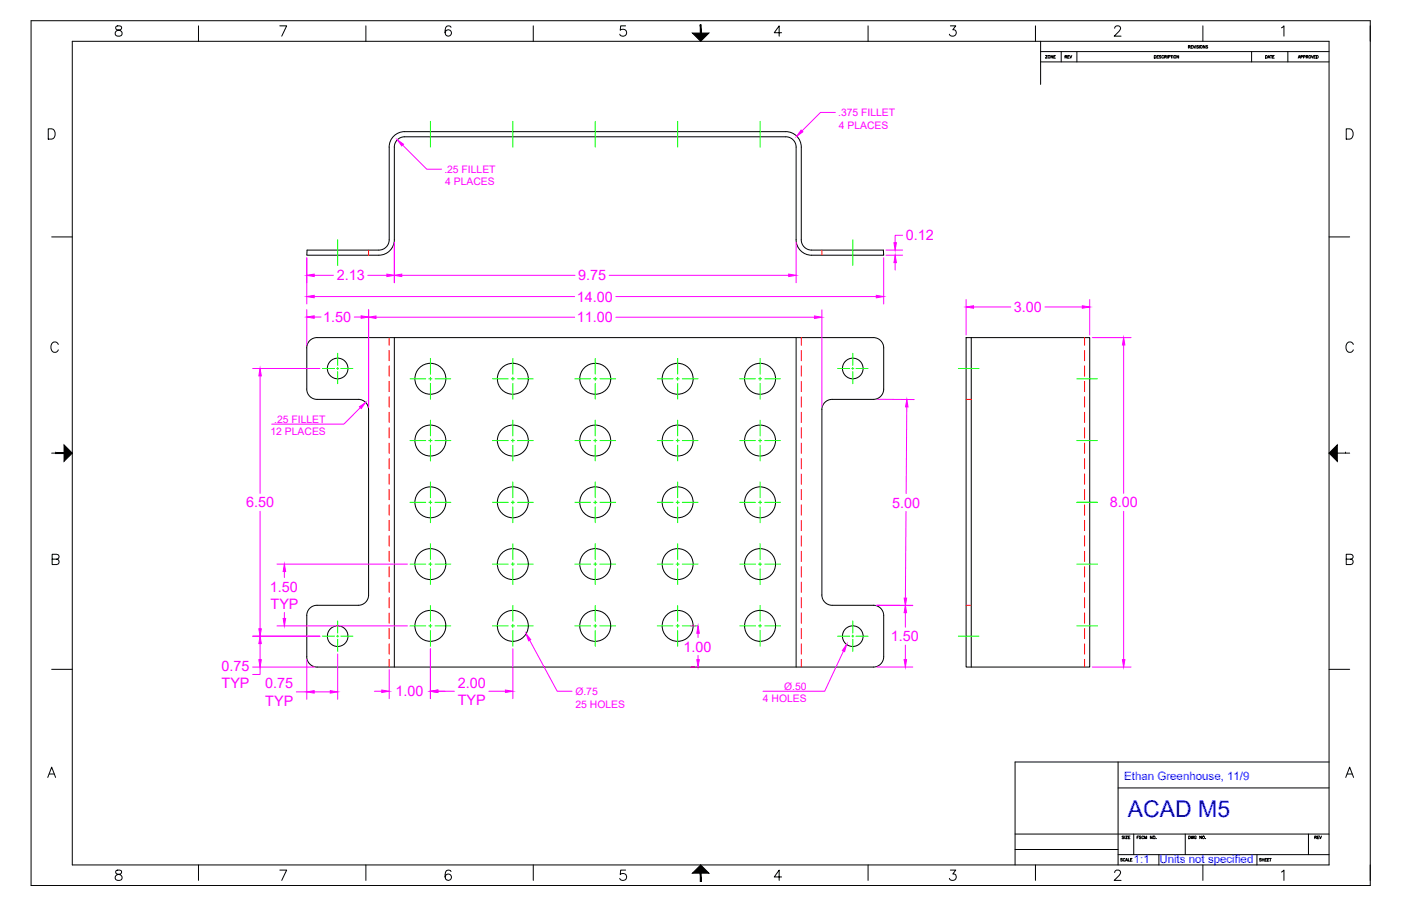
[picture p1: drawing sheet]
<svg xmlns="http://www.w3.org/2000/svg" width="864mm" height="559mm" viewBox="0 0 864 559" stroke-linecap="round" stroke-linejoin="round" font-family="sans-serif">
<!-- layer: 0 -->
<g fill="none" stroke="#000" stroke-width=".62">
<path d="M240 91a10 10 0 0 1 9-10h235a9 9 0 0 1 10 10v57M240 91v57M240 148a6 6 0 0 1-6 6h-45v3h45a10 10 0 0 0 9-9v-57a6 6 0 0 1 6-7h235a6 6 0 0 1 7 7v57a9 9 0 0 0 9 9h45v-3h-45a6 6 0 0 1-6-6M189 215a6 6 0 0 1 6-7h343a6 6 0 0 1 7 7v25a6 6 0 0 1-7 6h-25a6 6 0 0 0-6 7v114a6 6 0 0 0 6 6h25a6 6 0 0 1 7 7v25a6 6 0 0 1-7 6h-343a6 6 0 0 1-6-6M189 215v25M243 208v203M491 208v203M596 208h76v203h-76zM599 208v203M189 240a6 6 0 0 0 6 6h26a6 6 0 0 1 6 7v114a6 6 0 0 1-6 6h-26a6 6 0 0 0-6 7M189 380v25"/>
<circle cx="208" cy="227" r="6"/>
<circle cx="265" cy="234" r="10"/>
<circle cx="316" cy="234" r="10"/>
<circle cx="367" cy="234" r="10"/>
<circle cx="418" cy="234" r="10"/>
<circle cx="469" cy="234" r="10"/>
<circle cx="526" cy="227" r="6"/>
<circle cx="265" cy="272" r="10"/>
<circle cx="316" cy="272" r="10"/>
<circle cx="367" cy="272" r="10"/>
<circle cx="418" cy="272" r="10"/>
<circle cx="469" cy="272" r="10"/>
<circle cx="265" cy="310" r="10"/>
<circle cx="316" cy="310" r="10"/>
<circle cx="367" cy="310" r="10"/>
<circle cx="418" cy="310" r="10"/>
<circle cx="469" cy="310" r="10"/>
<circle cx="265" cy="348" r="10"/>
<circle cx="316" cy="348" r="10"/>
<circle cx="367" cy="348" r="10"/>
<circle cx="418" cy="348" r="10"/>
<circle cx="469" cy="348" r="10"/>
<circle cx="208" cy="392" r="6"/>
<circle cx="265" cy="386" r="10"/>
<circle cx="316" cy="386" r="10"/>
<circle cx="367" cy="386" r="10"/>
<circle cx="418" cy="386" r="10"/>
<circle cx="469" cy="386" r="10"/>
<circle cx="526" cy="392" r="6"/>
</g>
<!-- layer: Center -->
<g fill="none" stroke="#0f0" stroke-width=".62">
<path d="M265 75v16M316 75v16M367 75v16M418 75v16M469 75v16M208 148v16M526 148v16M208 218v7M526 218v7M199 227h7M208 227h1M208 227v1"/>
<path d="M208 229v8M210 227h8M253 234h9M264 234h2M265 221v10M265 233v2M265 236v10M268 234h10M304 234h9M315 234h2M316 221v10M316 233v2"/>
<path d="M316 236v10M319 234h10M354 234h10M366 234h2M367 221v10M367 233v2M367 236v10M370 234h9M405 234h10M417 234h2M418 221v10M418 233v2"/>
<path d="M418 236v10M421 234h9M456 234h10M468 234h1M469 221v10M469 233v2M469 236v10M471 234h10M516 227h8M525 227h1M526 227v1M526 229v8"/>
<path d="M528 227h7M591 227h12M664 234h12M265 259v10M316 259v10M367 259v10M418 259v10M469 259v10M253 272h9M264 272h2M265 271v2M265 275v9"/>
<path d="M268 272h10M304 272h9M315 272h2M316 271v2M316 275v9M319 272h10M354 272h10M366 272h2M367 271v2M367 275v9M370 272h9M405 272h10"/>
<path d="M417 272h2M418 271v2M418 275v9M421 272h9M456 272h10M468 272h1M469 271v2M469 275v9M471 272h10M664 272h12M265 297v10M316 297v10"/>
<path d="M367 297v10M418 297v10M469 297v10M253 310h9M264 310h2M265 309v2M265 313v9M268 310h10M304 310h9M315 310h2M316 309v2M316 313v9"/>
<path d="M319 310h10M354 310h10M366 310h2M367 309v2M367 313v9M370 310h9M405 310h10M417 310h2M418 309v2M418 313v9M421 310h9M456 310h10"/>
<path d="M468 310h1M469 309v2M469 313v9M471 310h10M664 310h12M265 335v10M316 335v10M367 335v10M418 335v10M469 335v10M253 348h9M264 348h2"/>
<path d="M265 347v2M265 351v10M268 348h10M304 348h9M315 348h2M316 347v2M316 351v10M319 348h10M354 348h10M366 348h2M367 347v2M367 351v10"/>
<path d="M370 348h9M405 348h10M417 348h2M418 347v2M418 351v10M421 348h9M456 348h10M468 348h1M469 347v2M469 351v10M471 348h10M664 348h12"/>
<path d="M265 373v10M316 373v10M367 373v10M418 373v10M469 373v10M199 392h7M208 392h1M208 383v7M208 392v1M208 394v8M210 392h8M253 386h9"/>
<path d="M264 386h2M265 385v2M265 389v10M268 386h10M304 386h9M315 386h2M316 385v2M316 389v10M319 386h10M354 386h10M366 386h2M367 385v2"/>
<path d="M367 389v10M370 386h9M405 386h10M417 386h2M418 385v2M418 389v10M421 386h9M456 386h10M468 386h1M469 385v2M469 389v10M471 386h10"/>
<path d="M516 392h8M525 392h1M526 383v7M526 392v1M526 394v8M528 392h7M591 392h12M664 386h12"/>
</g>
<!-- layer: Hidden -->
<g fill="none" stroke="#f00" stroke-width=".62">
<path d="M227 154v3M507 154v3M240 208v5M240 216v7M494 208v5M494 216v7M669 208v5M669 216v7M240 226v6M240 235v7M494 226v6M494 235v7"/>
<path d="M669 226v6M669 235v7M240 245v6M240 254v7M494 245v6M494 254v7M596 246h3M669 245v6M669 254v7M240 264v6M240 273v7M494 264v6"/>
<path d="M494 273v7M669 264v6M669 273v7M240 283v6M240 292v7M494 283v6M494 292v7M669 283v6M669 292v7M240 302v6M240 311v7M494 302v6"/>
<path d="M494 311v7M669 302v6M669 311v7M240 321v6M240 330v7M240 340v6M494 321v6M494 330v7M494 340v6M669 321v6M669 330v7M669 340v6"/>
<path d="M240 350v6M240 359v6M494 350v6M494 359v6M669 350v6M669 359v6M240 369v6M240 378v6M494 369v6M494 378v6M596 373h3M669 369v6"/>
<path d="M669 378v6M240 388v6M240 397v6M494 388v6M494 397v6M669 388v6M669 397v6M240 407v4M494 407v4M669 407v4"/>
</g>
<!-- layer: Dim -->
<g fill="none" stroke="#f0f" stroke-width=".62">
<path d="M515 69h-9l-12 12M248 89l15 15h9M189 159v28M243 149v25M491 149v25M545 159v28M546 154h10M546 157h10M556 145h-4v5M194 170h12M227 170h12M248 170h106"/>
<path d="M376 170h110M552 162v5M189 191v22M194 183h160M194 196h4M218 196h5M227 191v60M232 196h122M380 183h160M380 196h122M507 191v60M596 185v22"/>
<path d="M600 189h23M644 189h23M672 185v22M673 208h24M693 213v91M156 227h41M160 232v72M222 251l-10 11h-45M541 246h23M559 251v53M160 315v73M558 315v54"/>
<path d="M693 315v92M171 348h80M175 353v3M175 378v3M541 373h22h-23M558 378v9M156 392h41M160 397v10M171 386h80M326 395l17 31h10M426 386h3M430 391v2"/>
<path d="M558 398v9M156 411h38M160 411v5h-4M189 407v24M208 403v28M240 413v18M265 400v31M316 400v31M426 411h3M430 404v3M520 402l-12 24h-38M541 411h22"/>
<path d="M673 411h24M183 427h6M194 427h10M231 426h4M270 426h10M301 426h11"/>
</g>
<g fill="#f0f" stroke="#f0f" stroke-width=".62">
<path d="M693 208v5h-1z"/>
<path d="M692 407h1v4z"/>
<path d="M596 189h4v1z"/>
<path d="M667 189h5l-5 1z"/>
<path d="M552 157l1 5h-2z"/>
<path d="M551 150h2l-1 4z"/>
<path d="M486 169l5 1-5 1z"/>
<path d="M243 170l5-1v2z"/>
<path d="M540 182l5 1-5 1z"/>
<path d="M189 183l5-1v2z"/>
<path d="M502 195l5 1h-5z"/>
<path d="M227 196l5-1v1z"/>
<path d="M189 170l5-1v2z"/>
<path d="M239 169l4 1-4 1z"/>
<path d="M189 196l5-1v1z"/>
<path d="M223 195l4 1h-4z"/>
<path d="M160 227l1 5h-1z"/>
<path d="M160 388h1l-1 4z"/>
<path d="M175 348l1 5h-1z"/>
<path d="M175 381h1l-1 5z"/>
<path d="M160 392l1 5h-1z"/>
<path d="M160 407h1l-1 4z"/>
<path d="M204 426l4 1h-4z"/>
<path d="M189 427l5-1v1z"/>
<path d="M235 426h5l-5 1z"/>
<path d="M265 426h5v1z"/>
<path d="M312 426h4l-4 1z"/>
<path d="M557 407h2l-1 4z"/>
<path d="M558 373l1 5h-2z"/>
<path d="M559 246l1 5h-2z"/>
<path d="M557 369h2l-1 4z"/>
<path d="M324 391l3 4h-1z"/>
<path d="M430 386l1 5h-1z"/>
<path d="M430 407h1l-1 4z"/>
<path d="M522 397l-1 5-2-1z"/>
<path d="M222 251l3-3-2 4z"/>
<path d="M245 86l4 3-1 1z"/>
<path d="M494 80l1 1-4 3z"/>
</g>
<!-- layer: Title Block -->
<g fill="none" stroke="#000" stroke-width=".62">
<path d="M19 13h826v533h-826zM72 16a1.3 1.3 0 0 0 0 2l1 1a1.8 1.8 0 0 1 2 1 1.8 1.8 0 0 1-1 2h-1a1.8 1.8 0 0 1-2-2 1.8 1.8 0 0 1 2-1l1-1a1.3 1.3 0 0 0 1-2zM122 16v9M172 16h5l-3 6M226 16v9M278 17a1.9 1.9 0 0 0-3-1 4 4 0 0 0 1 6 2 2 0 0 0 2-2 2 2 0 0 0-2-2 2 2 0 0 0-2 2M329 16v9M386 16h-3l-1 3a2.2 2.2 0 0 1 4 0 2.2 2.2 0 0 1-1 3 2.2 2.2 0 0 1-3-1M432 16v9M535 16v9M586 16h3l-2 2a2.2 2.2 0 0 1 2 4 2.1 2.1 0 0 1-4-1M638 16v9"/>
<path d="M687 17l1-1h2l1 1-1 2-3 3h4M741 16v9M790 17l1-1v6M45 25h774v508h-774zM482 20h-5l3-4v6M641 32h178M641 38h178M641 25v27M664 32v6M712 34v2zM713 35h1M714 34h-1v2h1"/>
<path d="M716 34h-1l1 2h-1M717 35a.7 .7 0 0 0-1 0 .7 .7 0 0 0 0 1 .7 .7 0 0 0 1 0v-1M718 35h1v-1h-1v2M718 35l1 1M720 34v2M720 35h1v-1h-1v2M722 34h1M722 34v2M723 34v2M727 34v2l-2-2v2M733 29h1v-1h-1v2M733 29l1 1"/>
<path d="M734 29h1M735 28h-1v2h1M735 28l1 2 1-2M737 28v2M739 28h-1l1 1h-1M739 28v2M743 28v2l-1-2v2M744 28h-1l1 1h-1M772 32v6M794 32v6M30 79h2a3 3 0 0 1 2 4 3 3 0 0 1-2 3h-2zM830 79h2a3 3 0 0 1 2 4 3 3 0 0 1-2 3h-2z"/>
<path d="M32 146h13M819 146h13M36 212a2.3 2.3 0 0 0-3-1 2.3 2.3 0 0 0-2 2v2a2.3 2.3 0 0 0 2 2 2.3 2.3 0 0 0 3-1M834 212a2.3 2.3 0 0 0-2-1 2.3 2.3 0 0 0-2 2v2a2.3 2.3 0 0 0 2 2 2.3 2.3 0 0 0 2-1M32 279h13M34 279h.1M819 279h13M829 279h.1M32 345h4v-1v-2h-1h-3v6h3a1.7 1.7 0 0 0 1-1 1.7 1.7 0 0 0-1-2M830 345h3l1-1v-2h-1h-3v6h3a1.7 1.7 0 0 0 1-1 1.7 1.7 0 0 0-1-2M32 413h13M819 413h13"/>
<path d="M29 480l3-7 2 7M30 477h3M689 470v63M819 470h-193v63M830 480l2-7 2 7M830 477h3M689 486h130M626 514h193M699 514v13M731 514v13M807 514v13M72 537a1.3 1.3 0 0 0 0 2 2.3 2.3 0 0 1 3 1 2.3 2.3 0 0 1 0 3h-2a1.8 1.8 0 0 1-2-2 1.8 1.8 0 0 1 2-2h1a1.3 1.3 0 0 0 1-2z"/>
<path d="M122 533v10M172 537h5l-3 6M226 533v10M278 538a1.8 1.8 0 0 0-2-1 1.8 1.8 0 0 0-1 1 4 4 0 0 0 1 5 2 2 0 0 0 2-2 2 2 0 0 0-2-2 2 2 0 0 0-2 2M329 533v10M386 537h-3l-1 2a2.2 2.2 0 0 1 4 0 2.2 2.2 0 0 1-1 4 2.2 2.2 0 0 1-3-1M432 533v10M535 533v10M586 537h3l-2 2a2.1 2.1 0 0 1 2 3 2.1 2.1 0 0 1-4 0M626 524h63M638 533v10M687 538l1-1h2l1 1-1 2-3 3h4"/>
<path d="M689 527h130M714 527v6M741 533v10M790 538l1-1v6M482 541h-5l3-4v6"/>
<circle cx="724" cy="35" r=".8"/>
<circle cx="740" cy="29" r=".8"/>
</g>
<g fill="#000" stroke="#000" stroke-width=".62">
<path d="M427 20h10l-5 5zM39 274l6 5-6 6zM819 279l5-5v11zM432 533l5 6h-10z"/>
<path d="M432 15v5v-5zM432 15v5z"/>
<path d="M34 279v1l5-1zM34 280l5-1v1z"/>
<path d="M432 539v5zM432 539v5z"/>
</g>
<text font-size="14.2" fill="#00f" x="695" y="504">ACAD M5</text>
<g font-size="8.9" fill="#f0f">
<text x="558" y="148">0.12</text>
<text x="208" y="173">2.13</text>
<text x="356" y="173">9.75</text>
<text x="356" y="186">14.00</text>
<text x="625" y="192">3.00</text>
<text x="199" y="199">1.50</text>
<text x="356" y="199">11.00</text>
<text x="152" y="313">6.50</text>
<text x="550" y="313">5.00</text>
<text x="684" y="313">8.00</text>
<text x="166" y="365">1.50</text>
<text x="167" y="375">TYP</text>
<text x="549" y="395">1.50</text>
<text x="421" y="402">1.00</text>
<text x="136" y="414">0.75</text>
<text x="137" y="424">TYP</text>
<text x="163" y="425">0.75</text>
<text x="282" y="424">2.00</text>
<text x="244" y="429">1.00</text>
<text x="164" y="435">TYP</text>
<text x="282" y="435">TYP</text>
</g>
<g font-size="7.1" fill="#00f">
<text x="693" y="481">Ethan Greenhouse, 11/9</text>
<text x="699" y="532">1:1</text>
<text x="715" y="532">Units not specified</text>
</g>
<g font-size="6.4" fill="#f0f">
<text x="517" y="72">.375 FILLET</text>
<text x="517" y="79">4 PLACES</text>
<text x="274" y="107">.25 FILLET</text>
<text x="274" y="114">4 PLACES</text>
<text x="169" y="261">.25 FILLET</text>
<text x="167" y="268">12 PLACES</text>
<text x="483" y="426">Ø.50</text>
<text x="355" y="429">Ø.75</text>
<text x="355" y="436">25 HOLES</text>
<text x="470" y="433">4 HOLES</text>
</g>
<g font-size="4.9">
<text x="643" y="37">ZONE</text>
<text x="655" y="37">REV</text>
<text x="779" y="37">DATE</text>
<text x="799" y="37">APPROVED</text>
<text x="691" y="519">SIZE</text>
<text x="700" y="519">FSCM NO.</text>
<text x="732" y="519">DWG NO.</text>
<text x="810" y="519">REV</text>
<text x="690" y="532">SCALE</text>
<text x="775" y="532">SHEET</text>
</g>
</svg>
